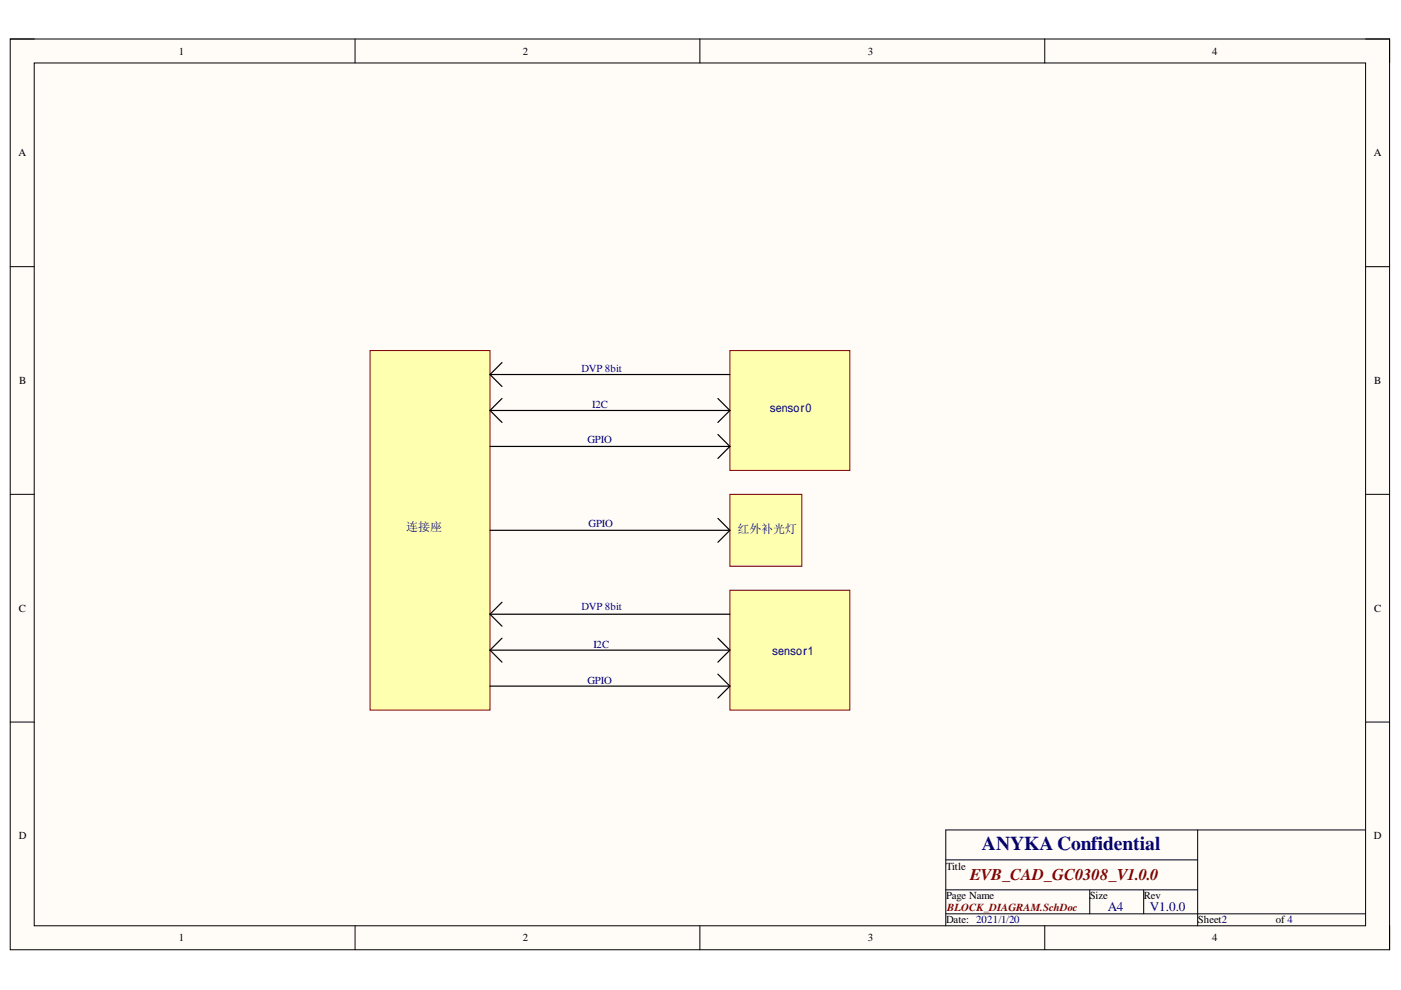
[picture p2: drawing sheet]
<svg xmlns="http://www.w3.org/2000/svg" width="297mm" height="210mm" viewBox="0 0 297 210" stroke-linecap="round" stroke-linejoin="round" font-family="sans-serif">
<path d="M2.2 8.3h292.4v193.1h-292.4z" fill-rule="evenodd" fill="#fffcf8"/>
<path d="M2.2 8.3h292.4v193.1h-292.4z" fill="none" stroke="#000" stroke-width=".21"/>
<path d="M7.3 13.4h282.2v182.9h-282.2z" fill-rule="evenodd" fill="#fffcf8"/>
<g fill="none" stroke="#000" stroke-width=".21">
<path d="M2.2 8.3h5.1M7.3 13.4h282.2v182.9h-282.2zM75.3 8.3v5M148.4 8.3v5M221.5 8.3v5.1M289.5 8.3h5.1v5.1M2.2 56.5h5.1M289.5 56.5h5.1M2.2 104.8h5.1M289.5 104.8h5.1M2.2 153.1h5.1M289.5 153.1h5.1"/>
<path d="M253.9 176v20.3M289.5 176h-89v20.3M75.3 196.3v5.1M148.4 196.3v5.1M200.5 182.3h53.4M200.5 193.8h89M200.5 188.7h53.4M221.5 196.3v5.1M231 188.7v5.1M242.5 188.7v5.1M294.6 196.3v5.1"/>
</g>
<path d="M78.5 74.3h25.4v76.3h-25.4z" fill-rule="evenodd" fill="#ffffb0"/>
<path d="M78.5 74.3h25.4v76.3h-25.4z" fill="none" stroke="#800000" stroke-width=".21"/>
<path d="M154.8 74.3h25.4v25.4h-25.4z" fill-rule="evenodd" fill="#ffffb0"/>
<path d="M154.8 74.3h25.4v25.4h-25.4z" fill="none" stroke="#800000" stroke-width=".21"/>
<path d="M154.8 125.1h25.4v25.5h-25.4z" fill-rule="evenodd" fill="#ffffb0"/>
<path d="M154.8 125.1h25.4v25.5h-25.4z" fill="none" stroke="#800000" stroke-width=".21"/>
<path d="M154.7 104.8h15.3v15.3h-15.3z" fill-rule="evenodd" fill="#ffffb0"/>
<path d="M154.7 104.8h15.3v15.3h-15.3z" fill="none" stroke="#800000" stroke-width=".21"/>
<g fill="none" stroke="#000" stroke-width=".25">
<path d="M103.9 79.4h50.8M103.9 79.4l2.5 2.5M106.4 76.9l-2.5 2.5M103.9 87h50.8M103.9 87l2.5 2.6M103.9 94.7h50.8M106.4 84.5l-2.5 2.5M152.2 84.5l2.5 2.5M152.2 92.1l2.5 2.6M154.7 87l-2.5 2.6M154.7 94.7l-2.5 2.5M103.9 112.4h50.8"/>
<path d="M152.2 109.9l2.5 2.5M154.7 112.4l-2.5 2.6M103.9 130.2h50.8M103.9 130.2l2.5 2.6M103.9 137.9h50.8M103.9 137.9l2.5 2.5M106.4 127.7l-2.5 2.5M106.4 135.3l-2.5 2.6M152.2 135.3l2.5 2.6M154.7 137.9l-2.5 2.5M103.9 145.5h50.8M152.2 142.9l2.5 2.6"/>
<path d="M154.7 145.5l-2.5 2.5"/>
</g>
<text font-size="4.1" fill="#000080" x="208.2" y="180.1">ANYKA Confidential</text>
<text font-size="3.5" fill="#800000" x="205.7" y="186.6">EVB_CAD_GC0308_V1.0.0</text>
<g font-size="2.8" fill="#000080">
<text x="234.9" y="193.1">A4</text>
<text x="243.8" y="193.1">V1.0.0</text>
</g>
<g font-size="2.5" fill="#000080">
<text x="163.2" y="87.4">sensor0</text>
<text x="86.1" y="112.7">连接座</text>
<text x="156.3" y="112.9">红外补光灯</text>
<text x="163.7" y="139">sensor1</text>
</g>
<g font-size="2.3">
<text x="37.9" y="11.6">1</text>
<text x="110.8" y="11.6">2</text>
<text x="184" y="11.6">3</text>
<text x="257" y="11.6">4</text>
<text x="3.9" y="33.1">A</text>
<text x="291.3" y="33.1">A</text>
<text x="4.1" y="81.4">B</text>
<text x="291.4" y="81.4">B</text>
<text x="4" y="129.7">C</text>
<text x="291.4" y="129.7">C</text>
<text x="4" y="177.9">D</text>
<text x="291.3" y="177.9">D</text>
<text x="200.6" y="184.4">Title</text>
<text x="200.6" y="190.7">Page Name</text>
<text x="231" y="190.7">Size</text>
<text x="242.5" y="190.7">Rev</text>
<text x="200.6" y="195.8">Date: 2021/1/20</text>
<text x="254" y="195.8">Sheet2</text>
<text x="270.5" y="195.8">of 4</text>
<text x="37.9" y="199.6">1</text>
<text x="110.8" y="199.6">2</text>
<text x="184" y="199.6">3</text>
<text x="257" y="199.6">4</text>
</g>
<g font-size="2.3" fill="#000080">
<text x="123.3" y="78.9">DVP 8bit</text>
<text x="125.5" y="86.5">I2C</text>
<text x="124.5" y="93.9">GPIO</text>
<text x="124.8" y="111.7">GPIO</text>
<text x="123.3" y="129.4">DVP 8bit</text>
<text x="125.8" y="137.4">I2C</text>
<text x="124.5" y="145">GPIO</text>
</g>
<text font-size="2.3" fill="#800000" x="200.8" y="193.2">BLOCK_DIAGRAM.SchDoc</text>
</svg>
